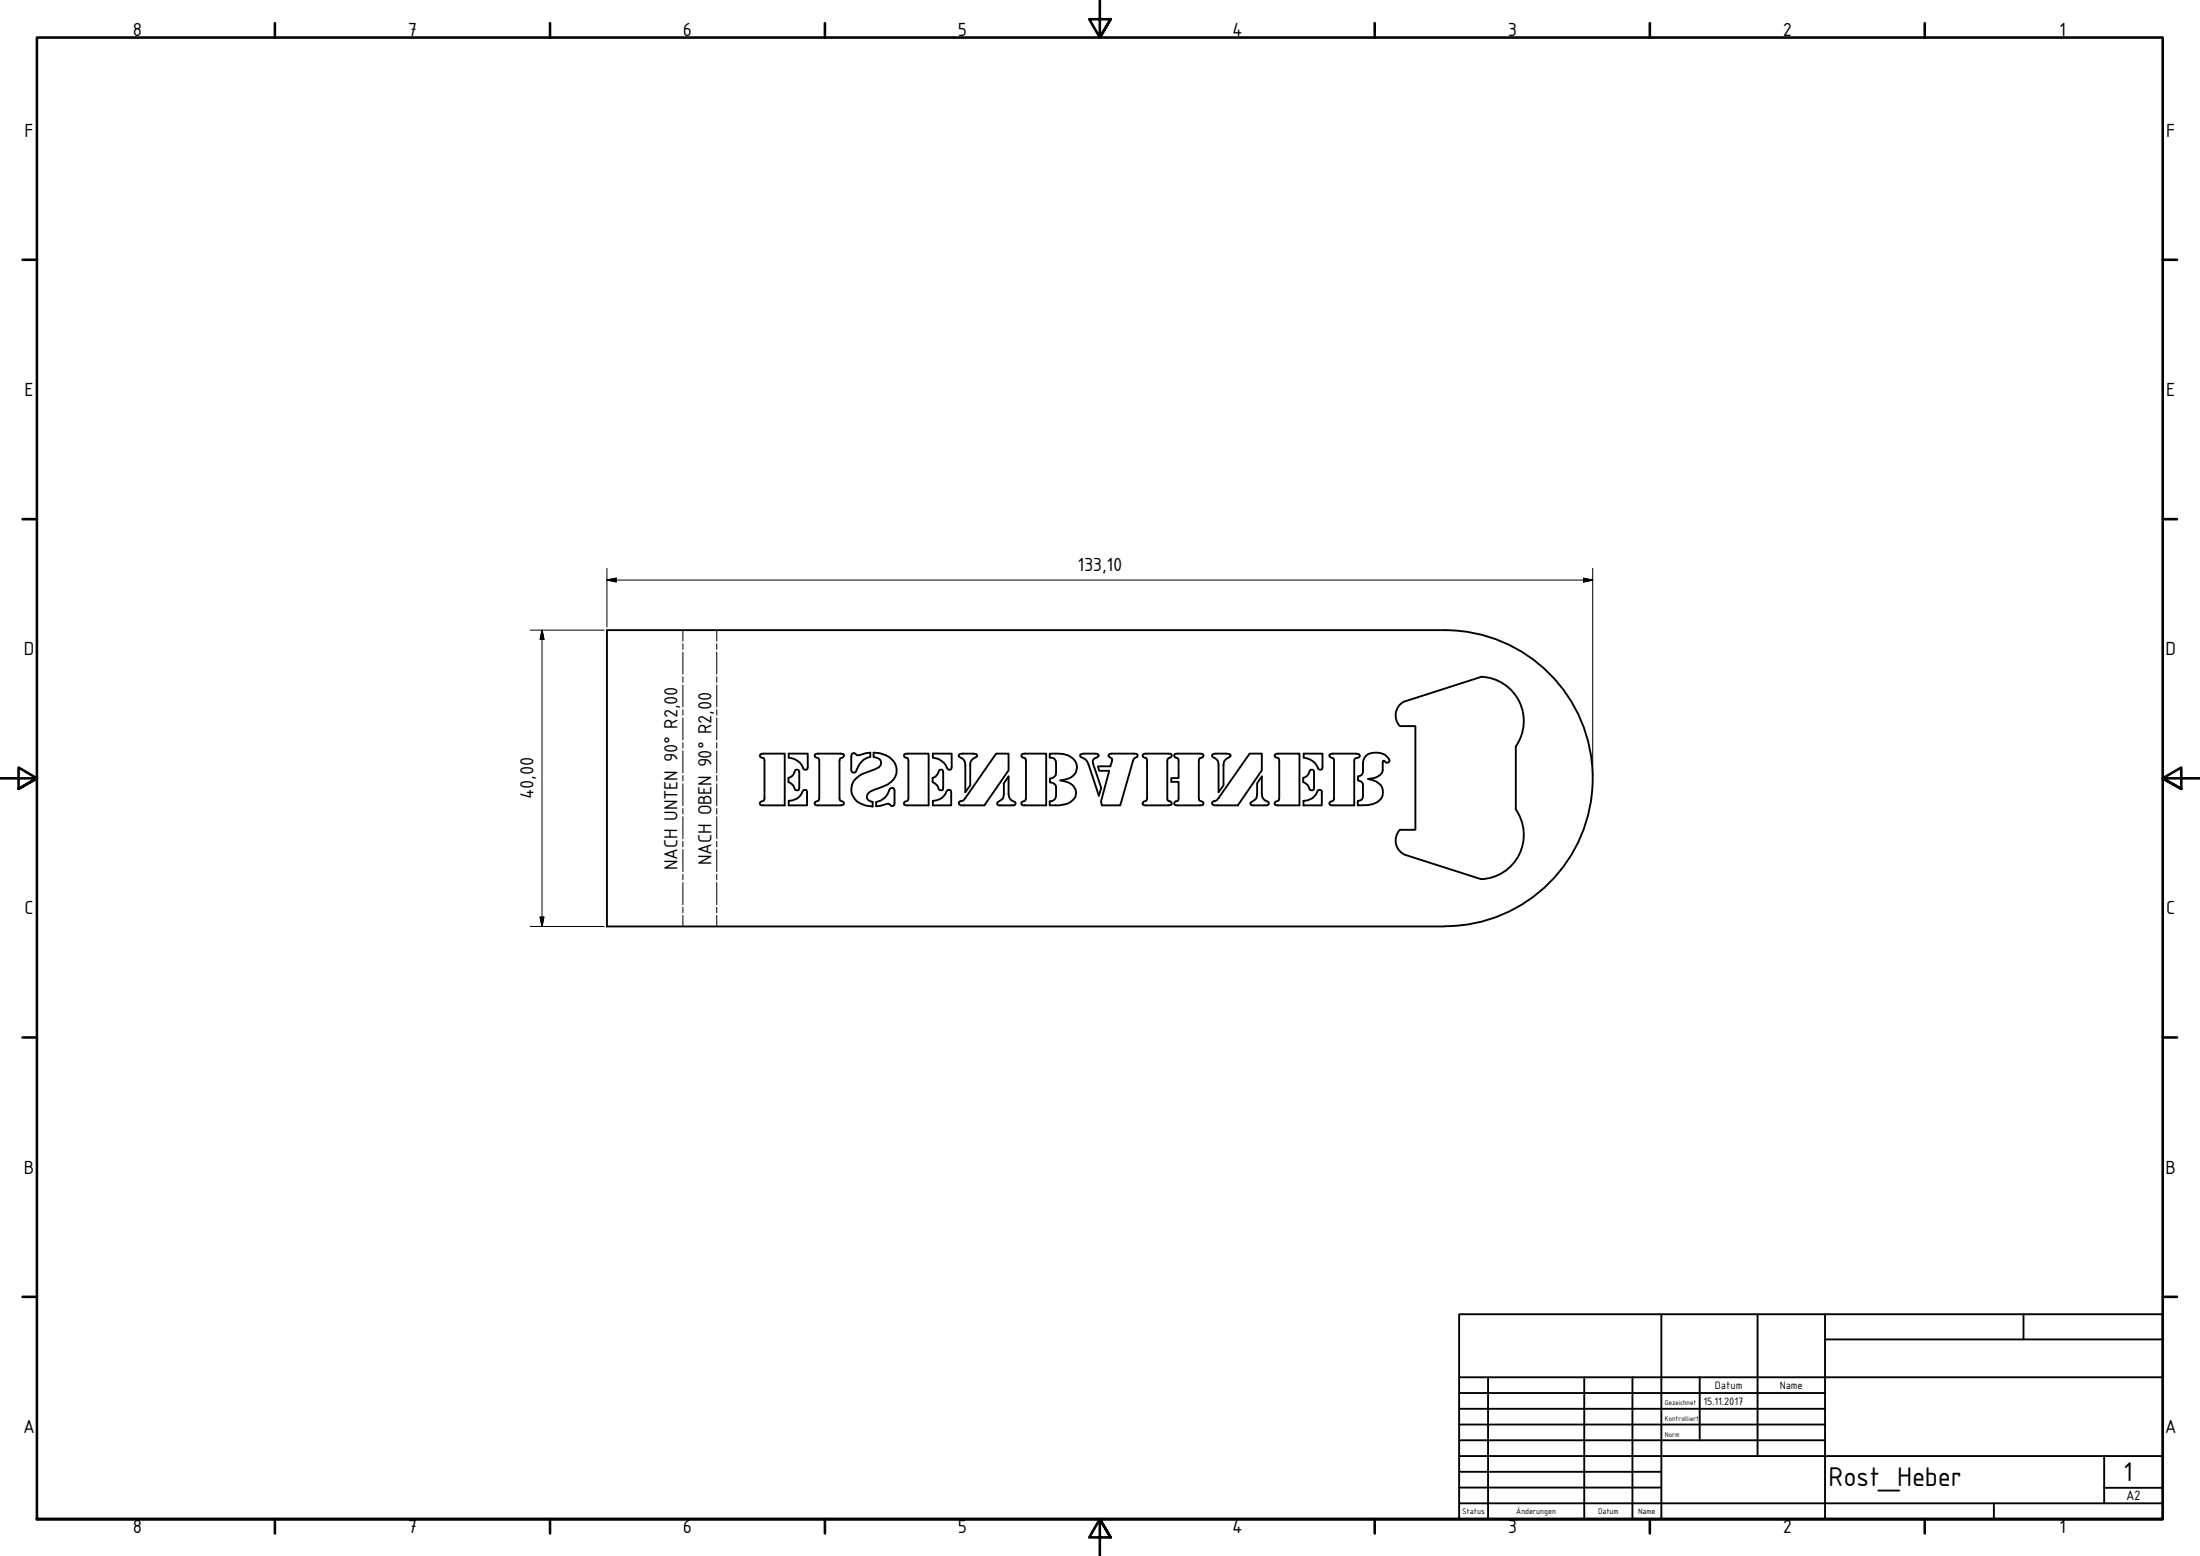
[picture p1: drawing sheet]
<svg xmlns="http://www.w3.org/2000/svg" width="594mm" height="420mm" viewBox="0 0 594 420" stroke-linecap="round" stroke-linejoin="round" font-family="sans-serif">
<!-- layer: Sichtbar (ISO) -->
<g fill="none" stroke="#000" stroke-width=".51">
<path d="M390.1 170.2h-226.2v80h226.2M390.1 170.2a40 40 0 0 1 40 39.9 40 40 0 0 1-40 40M205.4 203.7l.7-.2h5.8v14h-6.2l-.5-.4 .1-.5a1.22 1.22 0 0 0 1.1-1v-10.3a1.1 1.1 0 0 0-1.1-.9l-.1-.4zM213 216.3a3.8 3.8 0 0 0 3.9-2.8 .63 .63 0 0 1 .6-.2 .63 .63 0 0 1 .4 .5v3.7h-4.9zM213 203.5h5.1v4.1l-.6 .3a1.12 1.12 0 0 1-.9-1.1 4.6 4.6 0 0 0-3.6-2.2zM214.8 207.9l.4-.1 .6 .3v5a.77 .77 0 0 1-1.1 .1l-.2-.4a2.39 2.39 0 0 0-1.6-1.6v-1.2a2.88 2.88 0 0 0 1.9-2.1zM220.2 203.7l.7-.2h6.1l.9 .3a.93 .93 0 0 1-1.1 1l-.1 10.8a1.1 1.1 0 0 0 1.1 1v.7l-.8 .2h-6.5l-.5-.4 .1-.5a1.22 1.22 0 0 0 1.1-1v-10.3a1.1 1.1 0 0 0-1.1-.9l-.1-.4zM230 203.6a.95 .95 0 0 1 1.5 .3l3.5-.7v1.2a6 6 0 0 0-4.1 4.2h-.7l-.3-.7zM235.9 203.2a5.5 5.5 0 0 1 6.2 4.9 5.3 5.3 0 0 1-4.3 4.5l-2.3 .9a1.55 1.55 0 0 0-1 2.6l1.1 .5v1.2a5.8 5.8 0 0 1-5.4-3.1 4.4 4.4 0 0 1 3-5.8l.6-.3a9.2 9.2 0 0 0 3.9-1.9 1.36 1.36 0 0 0-.7-2l-1.1-.3zM236.6 216.6a5.5 5.5 0 0 0 3.8-3.7l.8-.1 .4 .7v3.3l-.2 .7a.87 .87 0 0 1-1.2-.4l-.4-.1-3.2 .7zM244.2 203.7l.8-.2h5.8v14h-6.2l-.5-.4a.69 .69 0 0 1 .8-.8l.4-.7v-10.3l-.3-.6-.8-.3zM251.9 216.3a4 4 0 0 0 3.9-2.8 .63 .63 0 0 1 .6-.2 .63 .63 0 0 1 .5 .5v3.7h-5z"/>
<path d="M251.9 203.5h5.1v3.6l-.2 .7a.72 .72 0 0 1-1.1-.5l-.2-.5a4.6 4.6 0 0 0-3.6-2.2zM253.7 207.9h.7l.2 .2v5a.76 .76 0 0 1-1 .1 2.58 2.58 0 0 0-1.8-2v-1.2a3.3 3.3 0 0 0 1.9-2.1zM259 203.8a8 8 0 0 1 4.7-.2l.1 .4-.3 .4a2.09 2.09 0 0 0-1.5 2.2v5.5l-1.3 1.8v-7.3a2.42 2.42 0 0 0-1.8-2.3zM269 203.5h3.4v4.5l-6.6 9.5h-6a.6 .6 0 0 1-.8-.3 .6 .6 0 0 1 .3-.8l1-.4zM272.4 209.7v4.7a2.38 2.38 0 0 0 1.8 2.3l-.1 .6-.4 .2h-4l-.5-.5 .5-.5a1.9 1.9 0 0 0 1.4-2.1v-2.9zM276 203.7l.7-.2h5.8v14h-6.2l-.5-.4 .1-.5a1.22 1.22 0 0 0 1.2-1v-10.3a1.1 1.1 0 0 0-1.2-.9l-.1-.4zM283.5 203.5h1.4a6.1 6.1 0 0 1 5.5 2.1 3.3 3.3 0 0 1-2.7 4.9l-1.4 .2a4.1 4.1 0 0 1 4.3 3.4 3.4 3.4 0 0 1-3.5 3.2l-3.6 .2v-1.1l.7-.1a1.4 1.4 0 0 0 1-1.5v-2.4a1.59 1.59 0 0 0-1.7-1.2v-1a1.63 1.63 0 0 0 1.7-1.7v-2.3a1.43 1.43 0 0 0-1.7-1.6zM291.7 203.8l.9-.3 3.8 .1 .3 .4-.5 .5a1.2 1.2 0 0 0-1.1 1.7l2.3 6.6-.7 2.1-2.8-8.5a2.83 2.83 0 0 0-2.1-2zM299.4 203.8l.7-.3h6.2l.8 .3v.6a1.36 1.36 0 0 0-1.2 1.1l-3.4 12h-4.9l-.3-1 2.2-8.4h-2.7l-.3-1.2h3.3l.5-2-.9-.6zM308.7 203.7l.7-.2h6.1l.9 .3a.71 .71 0 0 1-.8 .9l-.3 .3-.1 .3v10.3l.1 .5 1 .5 .1 .6-.9 .3h-6.4l-.6-.4 .2-.5a1.23 1.23 0 0 0 1.1-1v-10.3l-.3-.6-.8-.3zM317.1 203.8l.8-.3h6.1l.9 .3v.6a1.22 1.22 0 0 0-1.2 1v10.2a1.1 1.1 0 0 0 1.2 1v.6l-.9 .3h-6.1l-.8-.3 .1-.6 .7-.3 .3-.3 .1-4.9h-2v-1h2v-4.7a1.09 1.09 0 0 0-1.1-1zM327.4 203.8a8 8 0 0 1 4.6-.2l.3 .4-.3 .4a2.21 2.21 0 0 0-1.6 2.2v5.5l-1.3 1.8v-7.3a2.47 2.47 0 0 0-1.8-2.3z"/>
<path d="M337.4 203.5h3.3v4.5l-6.4 9.5h-6.4l-.5-.3-.1-.6 1.4-.6zM340.7 209.7v4.7a2.03 2.03 0 0 0 1.8 2.1l.1 .6-.5 .4h-4l-.5-.5 .5-.5a1.94 1.94 0 0 0 1.4-2.1v-2.9zM344.4 203.7l.7-.2h5.8v14h-6.2l-.5-.4 .1-.5a1.22 1.22 0 0 0 1.1-1v-10.3a1.1 1.1 0 0 0-1.1-.9l-.1-.4zM352 216.3a3.8 3.8 0 0 0 3.9-2.8 .63 .63 0 0 1 .6-.2 .63 .63 0 0 1 .4 .5v3.7h-4.9zM352 203.5h5.1v4.1l-.6 .3a1.12 1.12 0 0 1-.9-1.1 4.6 4.6 0 0 0-3.6-2.2zM353.8 207.9l.5-.1 .5 .3v5a.77 .77 0 0 1-1.1 .1l-.2-.4a2.39 2.39 0 0 0-1.6-1.6v-1.2a2.88 2.88 0 0 0 1.9-2.1zM359.2 203.7l.7-.2h6.2l.8 .1 .3 .5-.2 .3-.9 .3-.4 .4v12.4h-6.2l-.5-.4 .1-.5a1.22 1.22 0 0 0 1.1-1v-10.3a1.1 1.1 0 0 0-1.1-.9l-.1-.4zM368.9 204a4.6 4.6 0 0 1 5.9 .6l.4 .9-.1 .3-.5 .2-.8-.5h-.4v2.4a2.67 2.67 0 0 1-2.4 2.2l-1.6 .3 .8 .1a3.6 3.6 0 0 1 3.2 4.2 4.2 4.2 0 0 1-4.1 2.7l-2.7 .1v-1.2l.9-.2 .5-.8v-3.1a1.28 1.28 0 0 0-1.3-1.5v-1a1.44 1.44 0 0 0 1.3-1.8 4 4 0 0 1 .9-3.9zM409.3 218.5a12 12 0 0 1-9.4 18.9M409.3 218.5v-16.9a12 12 0 0 0-9.2-18.9l-21 6.7a4.2 4.2 0 0 0-1 6.7h4.1v28h-4.1a4.2 4.2 0 0 0 1.4 6.8l20.5 6.5"/>
</g>
<!-- layer: Biegungsmittellinie (ISO) -->
<g fill="none" stroke="#000" stroke-width=".27">
<path d="M184.4 170.2v2.9M184.4 173.8v1.6M184.4 176.1v5.9M193.5 170.2v2.9M193.5 173.8v1.6M193.5 176.1v5.9M184.4 182.7v1.6M184.4 185v5.9M184.4 191.6v1.5M184.4 193.8v6M193.5 182.7v1.6M193.5 185v5.9"/>
<path d="M193.5 191.6v1.5M193.5 193.8v6M184.4 200.5v1.5M184.4 202.7v6M184.4 209.4v1.5M184.4 211.6v6M184.4 218.3v1.5M193.5 200.5v1.5M193.5 202.7v6M193.5 209.4v1.5M193.5 211.6v6M193.5 218.3v1.5"/>
<path d="M184.4 220.5v6M184.4 227.2v1.5M184.4 229.4v6M184.4 236.1v1.5M184.4 238.3v6M193.5 220.5v6M193.5 227.2v1.5M193.5 229.4v6M193.5 236.1v1.5M193.5 238.3v6M184.4 245v1.5M184.4 247.2v3"/>
<path d="M193.5 245v1.5M193.5 247.2v3"/>
</g>
<!-- layer: Rahmen (ISO) -->
<g fill="none" stroke="#000" stroke-width=".7">
<path d="M74.2 6.3v3.8M148.5 6.3v3.8M222.8 6.3v3.8M297 .2v9.9l-2.9-4.9h5.8l-2.9 4.9 2.9-4.9M371.2 6.3v3.8M445.5 6.3v3.8M519.7 6.3v3.8M6.1 70.1h3.9M584 70.1h3.9M6.1 140.2h3.9M584 140.2h3.9M0 210.2h10l-5-3v5.8l5-2.8-5 2.8"/>
<path d="M594 210.2h-10l5-3v5.8l-5-2.8 5 2.8M6.1 280.1h3.9M584 280.1h3.9M6.1 350.2h3.9M584 350.2h3.9M10 410.2v-400.1h574v400.1h-574h574M74.2 410.2v3.9M148.5 410.2v3.9M222.8 410.2v3.9M299.9 415.1l-2.9-4.9 2.9 4.9h-5.8l2.9-4.9v10M371.2 410.2v3.9M445.5 410.2v3.9"/>
<path d="M519.7 410.2v3.9"/>
</g>
<!-- layer: Titel (ISO) -->
<g fill="none" stroke="#000" stroke-width=".51">
<path d="M394 354.9h190v55.3h-190zM448.6 354.9v55.3M474.6 354.9v38.3M492.8 354.9v55.3M546.4 354.9v6.8M394 376.2h98.8M394 371.9h190M401.8 371.9v38.3M427.8 371.9v38.3M440.8 371.9v38.3M459 371.9v17M492.8 361.7h91.2"/>
<path d="M394 380.4h98.8M394 384.7h98.8M394 388.9h98.8M394 393.2h190M394 397.4h54.6M568.2 393.2v12.7M394 405.9h190M394 401.7h54.6M538.4 405.9v4.3M568.2 401.7h15.8"/>
</g>
<path d="M163.9 156.6l2.5-.5v1zM163.9 156.6h266.2M163.9 153.5v15.8M427.6 156.1l2.5 .5-2.5 .5zM430.1 153.5v55.8M143.2 170.2h19.9M146.4 170.2l.5 2.4h-1zM146.4 170.2v80M143.2 250.2h19.9M145.9 247.6h1l-.5 2.6z" fill="none" stroke="#000" stroke-width=".27"/>
<path d="M163.9 156.6l2.5-.5zM163.9 156.6l2.5-.5v1zM427.6 157.1l2.5-.5zM427.6 156.1l2.5 .5-2.5 .5zM146.4 170.2l.5 2.4zM146.4 170.2l.5 2.4h-1zM145.9 247.6l.5 2.6zM145.9 247.6h1l-.5 2.6z" fill="#000" stroke="#000" stroke-width=".27"/>
<g font-size="7.9">
<text x="493.8" y="401.3">Rost_Heber</text>
<text x="573.3" y="400">1</text>
</g>
<g font-size="5.5">
<text x="35.9" y="9.8">8</text>
<text x="110.2" y="9.8">7</text>
<text x="184.4" y="9.8">6</text>
<text x="258.6" y="9.8">5</text>
<text x="332.7" y="9.8">4</text>
<text x="407.2" y="9.8">3</text>
<text x="481.4" y="9.8">2</text>
<text x="556" y="9.8">1</text>
<text x="6.6" y="36.9">F</text>
<text x="584.9" y="36.9">F</text>
<text x="6.6" y="106.9">E</text>
<text x="584.9" y="106.9">E</text>
<text x="291" y="154.3">133,10</text>
<text x="6.5" y="176.9">D</text>
<text x="584.8" y="176.9">D</text>
<text x="144.1" y="215.8" transform="rotate(-90 144.1 215.8)">40,00</text>
<text x="192.1" y="233.5" transform="rotate(-90 192.1 233.5)">NACH OBEN 90° R2,00</text>
<text x="182.9" y="234.9" transform="rotate(-90 182.9 234.9)">NACH UNTEN 90° R2,00</text>
<text x="6.6" y="246.9">C</text>
<text x="584.9" y="246.9">C</text>
<text x="6.5" y="316.9">B</text>
<text x="584.8" y="316.9">B</text>
<text x="6.3" y="386.9">A</text>
<text x="584.6" y="386.9">A</text>
<text x="35.9" y="414.1">8</text>
<text x="110.2" y="414.1">7</text>
<text x="184.4" y="414.1">6</text>
<text x="258.6" y="414.1">5</text>
<text x="332.7" y="414.1">4</text>
<text x="407.2" y="414.1">3</text>
<text x="481.4" y="414.1">2</text>
<text x="556" y="414.1">1</text>
</g>
<text font-size="3.9" x="574.1" y="405.1">A2</text>
<g font-size="3.1">
<text x="463.1" y="375.1">Datum</text>
<text x="480.6" y="375.1">Name</text>
<text x="460" y="379.4">15.11.2017</text>
</g>
<g font-size="2.3">
<text x="394.8" y="408.8">Status</text>
<text x="409.4" y="408.8">Änderungen</text>
<text x="431.5" y="408.8">Datum</text>
<text x="442.4" y="408.8">Name</text>
</g>
<g font-size="2">
<text x="449.6" y="379.4">Gezeichnet</text>
<text x="449.6" y="383.6">Kontrolliert</text>
<text x="449.6" y="387.9">Norm</text>
</g>
</svg>
